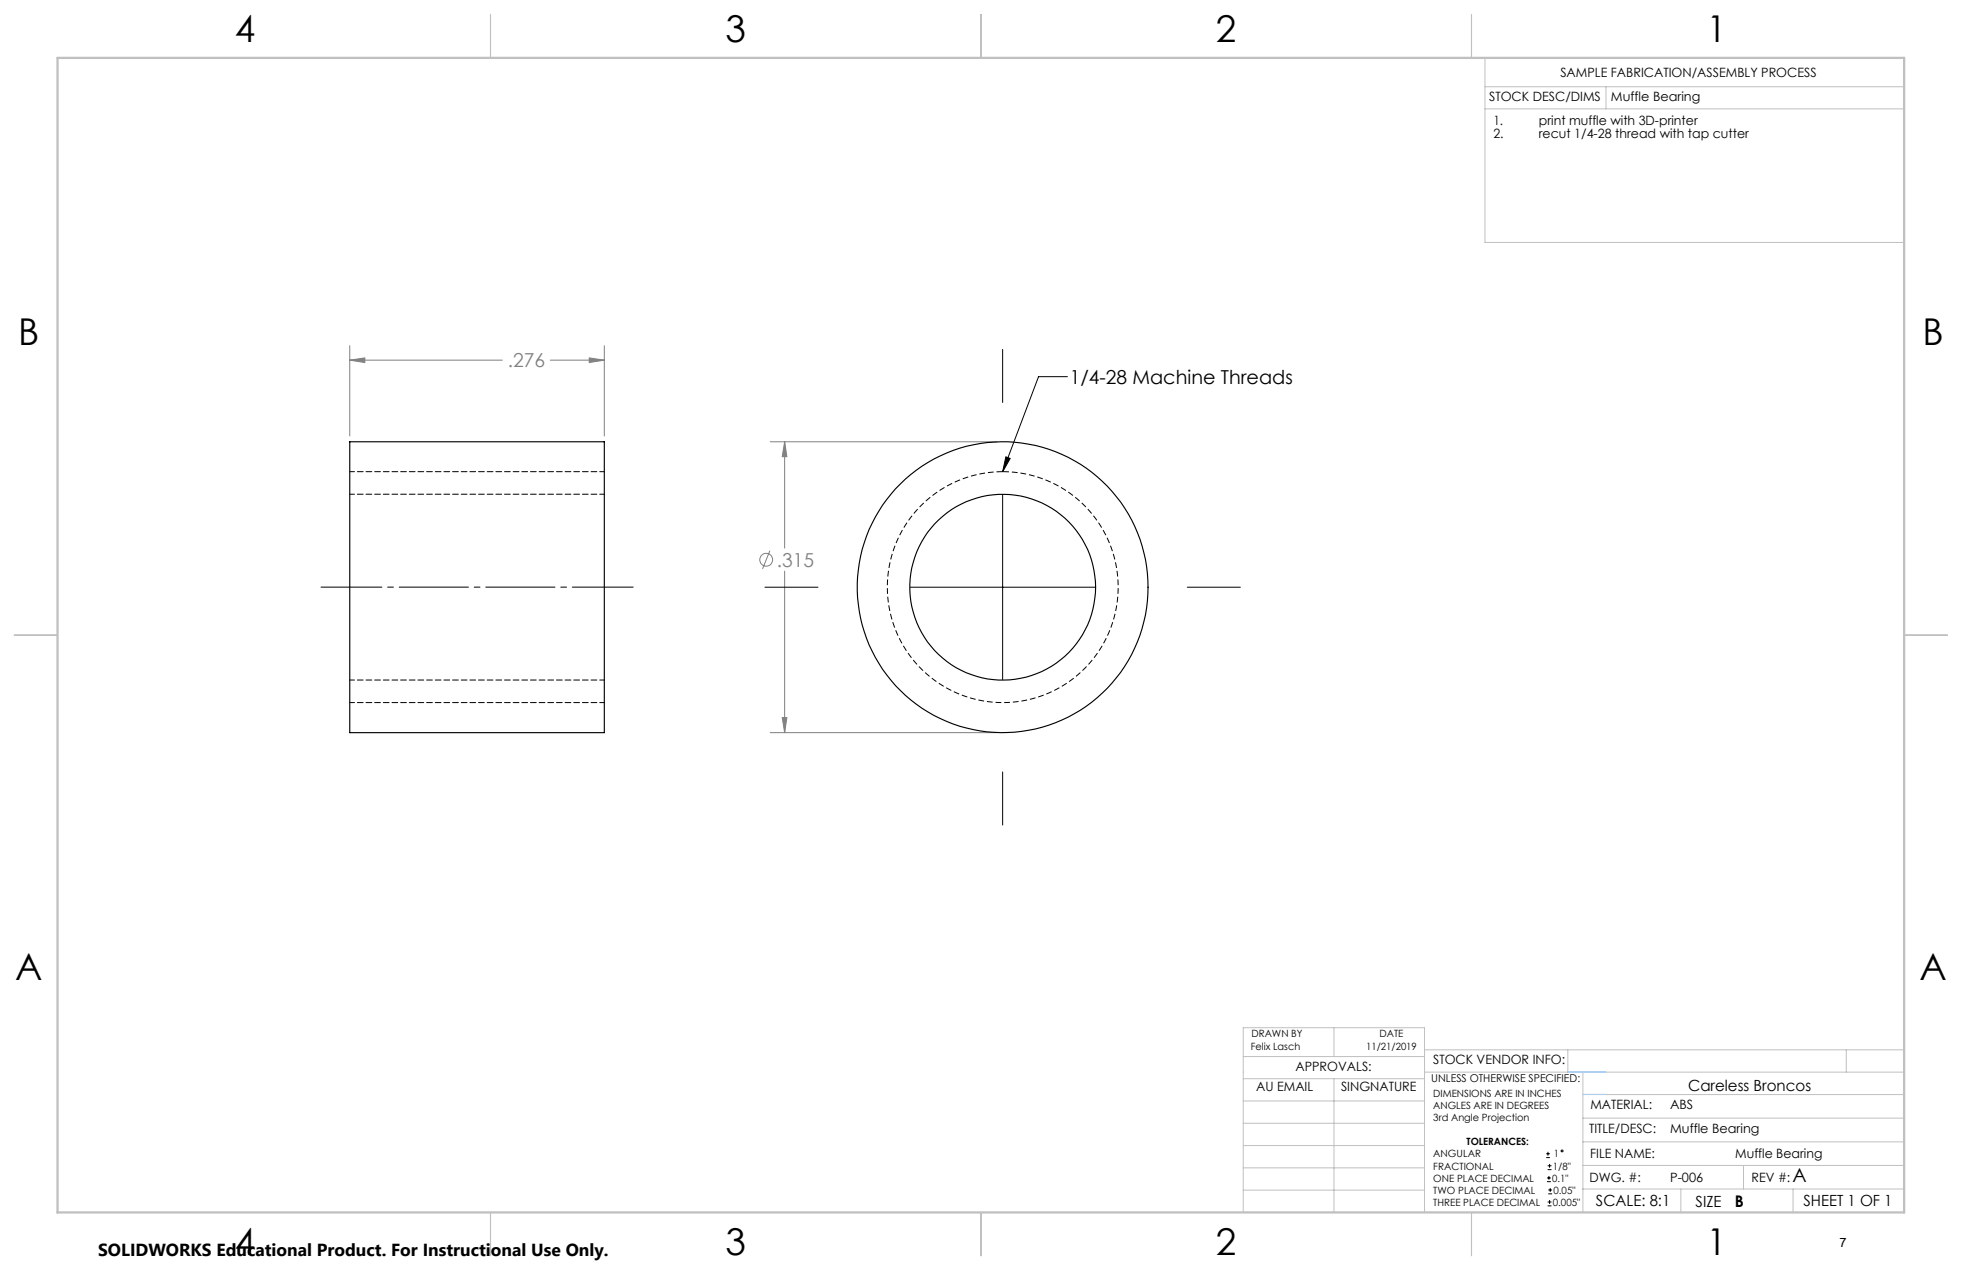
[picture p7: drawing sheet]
<svg xmlns="http://www.w3.org/2000/svg" width="432mm" height="279mm" viewBox="0 0 432 279" stroke-linecap="round" stroke-linejoin="round" font-family="sans-serif">
<g fill="none" stroke="#808080" stroke-width=".22">
<path d="M77 79.2l3.3-.5v1.1zM77 76.1v19.8M77 79.2h33.6M121.1 79.2h11.9M129.7 78.7l3.3 .5-3.3 .6zM133 76.1v19.8M169.5 97.2h49.9M172.7 97.2l.5 3.3h-1zM172.7 97.2v23.4M169.4 121.1l-1.6 4.1M172.7 125.7v35.5M172.2 157.9h1l-.5 3.3z"/>
<path d="M169.5 161.2h49.9"/>
<circle cx="168.6" cy="123.1" r="1.42"/>
</g>
<g fill="none" stroke="#000" stroke-width=".22">
<path d="M220.7 76.9v11.6M234.9 82.9h-6.3l-7.9 20.9M220.7 108.9v40.6M221.4 100.5l.9 .4-1.6 2.9zM168.3 129.2h11.7M200.3 129.2h40.7M261.3 129.2h11.7M220.7 169.8v11.7M340.3 254.7h.8M340.3 253.8h.8M340.5 260h.8M340.5 259.2h.8"/>
<path d="M340.6 257.3h.9M340.6 256.5h.9M340.7 253.4v.8M340.9 258.7v.8M341 256.1v.8M340.6 265.3h.9M340.6 264.4h.9M340.7 262.6h.9M340.7 261.8h.9M341 264v.9M341.2 261.4v.8"/>
<circle cx="343.8" cy="253.2" r=".2"/>
</g>
<path d="M220.7 103.8a25.4 25.4 0 0 0-22.2 37.7 25.4 25.4 0 0 0 43.7 1.2 25.4 25.4 0 0 0-20.1-38.9h-1.4" fill="none" stroke="#000" stroke-width=".22" stroke-dasharray="1.3 .6" stroke-dashoffset="-.1" stroke-linecap="butt"/>
<path d="M139.4 129.2h-68.7" fill="none" stroke="#000" stroke-width=".22" stroke-dasharray="15.2 1.3 1.3 1.3" stroke-dashoffset="1.8"/>
<g fill="none" stroke="#c0c0c0" stroke-width=".22">
<path d="M326.8 19.1h92.3M326.8 12.7v40.6h92.3M353.4 19.1v4.9M326.8 24h92.3M273.6 232.4h39.9M273.6 237.3h39.9M293.6 226.1v6.3M293.6 237.3v29.4M313.5 235.9h105.6M313.5 231h105.6M345.1 231v4.9M348.4 235.9v30.9"/>
<path d="M406.3 231v4.9M273.6 242.2h39.9M273.6 247.1h39.9M273.6 252h39.9M273.6 256.9h39.9M348.4 246h70.7M348.4 256.4h70.7M348.4 251.2h70.7M348.4 240.8h70.7M383.7 256.4v5.2M273.6 261.8h39.9M313.5 266.7v-40.6h-39.9v40.6h74.4"/>
<path d="M348.4 261.6h70.7M369.9 261.6v5.2M394.6 261.6v5.2"/>
</g>
<path d="M108 3.2v9.5M215.9 3.2v9.5M323.8 3.2v9.5M3.1 139.7h9.6M419.1 139.7h9.5M108 266.7v9.6M215.9 266.7v9.6M323.8 266.7v9.6" fill="none" stroke="#c0c0c0" stroke-width=".25"/>
<path d="M12.7 12.7h406.4v254h-406.4z" fill="none" stroke="#c0c0c0" stroke-width=".5"/>
<path d="M345.1 235.9h8.3M348.4 240.8h5" fill="none" stroke="#53a9ff" stroke-width=".22"/>
<path d="M77 103.8h56M77 154.6h56" fill="none" stroke="#000" stroke-width=".22" stroke-dasharray="1.3 .6" stroke-dashoffset=".3"/>
<path d="M172.7 97.2l.5 3.3h-1zM172.2 157.9h1l-.5 3.3zM129.7 78.7l3.3 .5-3.3 .6zM77 79.2l3.3-.5v1.1z" fill="#808080"/>
<path d="M221.4 100.5l.9 .4-1.6 2.9z" fill="#000"/>
<g fill="none" stroke="#000" stroke-width=".25">
<path d="M77 97.2h56v64h-56z"/>
<circle cx="220.7" cy="129.2" r="32"/>
<circle cx="220.7" cy="129.2" r="20.5"/>
</g>
<path d="M133 108.7h-56M77 149.6h56" fill="none" stroke="#000" stroke-width=".22" stroke-dasharray="1.3 .6" stroke-dashoffset=".3"/>
<g font-size="8.1">
<text x="51.7" y="9.3">4</text>
<text x="159.7" y="9.3">3</text>
<text x="267.6" y="9.3">2</text>
<text x="375.6" y="9.3">1</text>
<text x="4" y="76">B</text>
<text x="423.1" y="76">B</text>
<text x="3.3" y="215.7">A</text>
<text x="422.4" y="215.7">A</text>
<text x="51.7" y="276">4</text>
<text x="159.7" y="276">3</text>
<text x="267.6" y="276">2</text>
<text x="375.6" y="276">1</text>
</g>
<g font-size="4.2" fill="#808080">
<text x="111.7" y="80.8">.276</text>
<text x="171" y="124.7">.315</text>
</g>
<g font-size="4.2">
<text x="235.4" y="84.5">1/4-28 Machine Threads</text>
<text x="394.5" y="260">A</text>
</g>
<text font-size="3.8" x="21.6" y="276.3">SOLIDWORKS Educational Product. For Instructional Use Only.</text>
<text font-size="3.5" x="381.8" y="265.6">B</text>
<g font-size="3.4">
<text x="371.5" y="240.1">Careless Broncos</text>
<text x="351.2" y="265.2">SCALE: 8:1</text>
<text x="373.2" y="265.6">SIZE</text>
<text x="396.9" y="265.2">SHEET 1 OF 1</text>
</g>
<g font-size="2.8">
<text x="343.4" y="16.9">SAMPLE FABRICATION/ASSEMBLY PROCESS</text>
<text x="327.7" y="22.3">STOCK DESC/DIMS</text>
<text x="354.5" y="22.2">Muffle Bearing</text>
<text x="328.7" y="27.4">1.</text>
<text x="338.7" y="27.4">print muffle with 3D-printer</text>
<text x="328.7" y="30.3">2.</text>
<text x="338.7" y="30.3">recut 1/4-28 thread with tap cutter</text>
<text x="285.1" y="235.7">APPROVALS:</text>
<text x="315.4" y="234.1">STOCK VENDOR INFO:</text>
<text x="276.5" y="240.1">AU EMAIL</text>
<text x="295.1" y="240.1">SINGNATURE</text>
<text x="350" y="244.1">MATERIAL:</text>
<text x="367.6" y="244.1">ABS</text>
<text x="349.7" y="249.2">TITLE/DESC:</text>
<text x="367.6" y="249.2">Muffle Bearing</text>
<text x="350" y="254.7">FILE NAME:</text>
<text x="381.9" y="254.8">Muffle Bearing</text>
<text x="349.8" y="260">DWG. #:</text>
<text x="367.6" y="260">P-006</text>
<text x="385.5" y="260">REV #:</text>
<text x="404.8" y="274.3">7</text>
</g>
<text font-size="2.4" x="315" y="238.1">UNLESS OTHERWISE SPECIFIED:</text>
<g font-size="2.2">
<text x="275.3" y="231.1">Felix Lasch</text>
<text x="275.4" y="228.2">DRAWN BY</text>
<text x="300.7" y="231.1">11/21/2019</text>
<text x="303.6" y="228.2">DATE</text>
<text x="315.4" y="241.4">DIMENSIONS ARE IN INCHES</text>
<text x="315.4" y="244">ANGLES ARE IN DEGREES</text>
<text x="315.4" y="246.7">3rd Angle Projection</text>
<text x="322.8" y="252">TOLERANCES:</text>
<text x="315.4" y="254.6">ANGULAR</text>
<text x="315.4" y="257.3">FRACTIONAL</text>
<text x="341.8" y="257.3">1/8&quot;</text>
<text x="342" y="254.6">1</text>
<text x="315.4" y="262.6">TWO PLACE DECIMAL</text>
<text x="315.4" y="260">ONE PLACE DECIMAL</text>
<text x="341.6" y="260">0.1&quot;</text>
<text x="341.9" y="262.6">0.05&quot;</text>
<text x="315.4" y="265.3">THREE PLACE DECIMAL</text>
<text x="341.8" y="265.3">0.005&quot;</text>
</g>
</svg>
